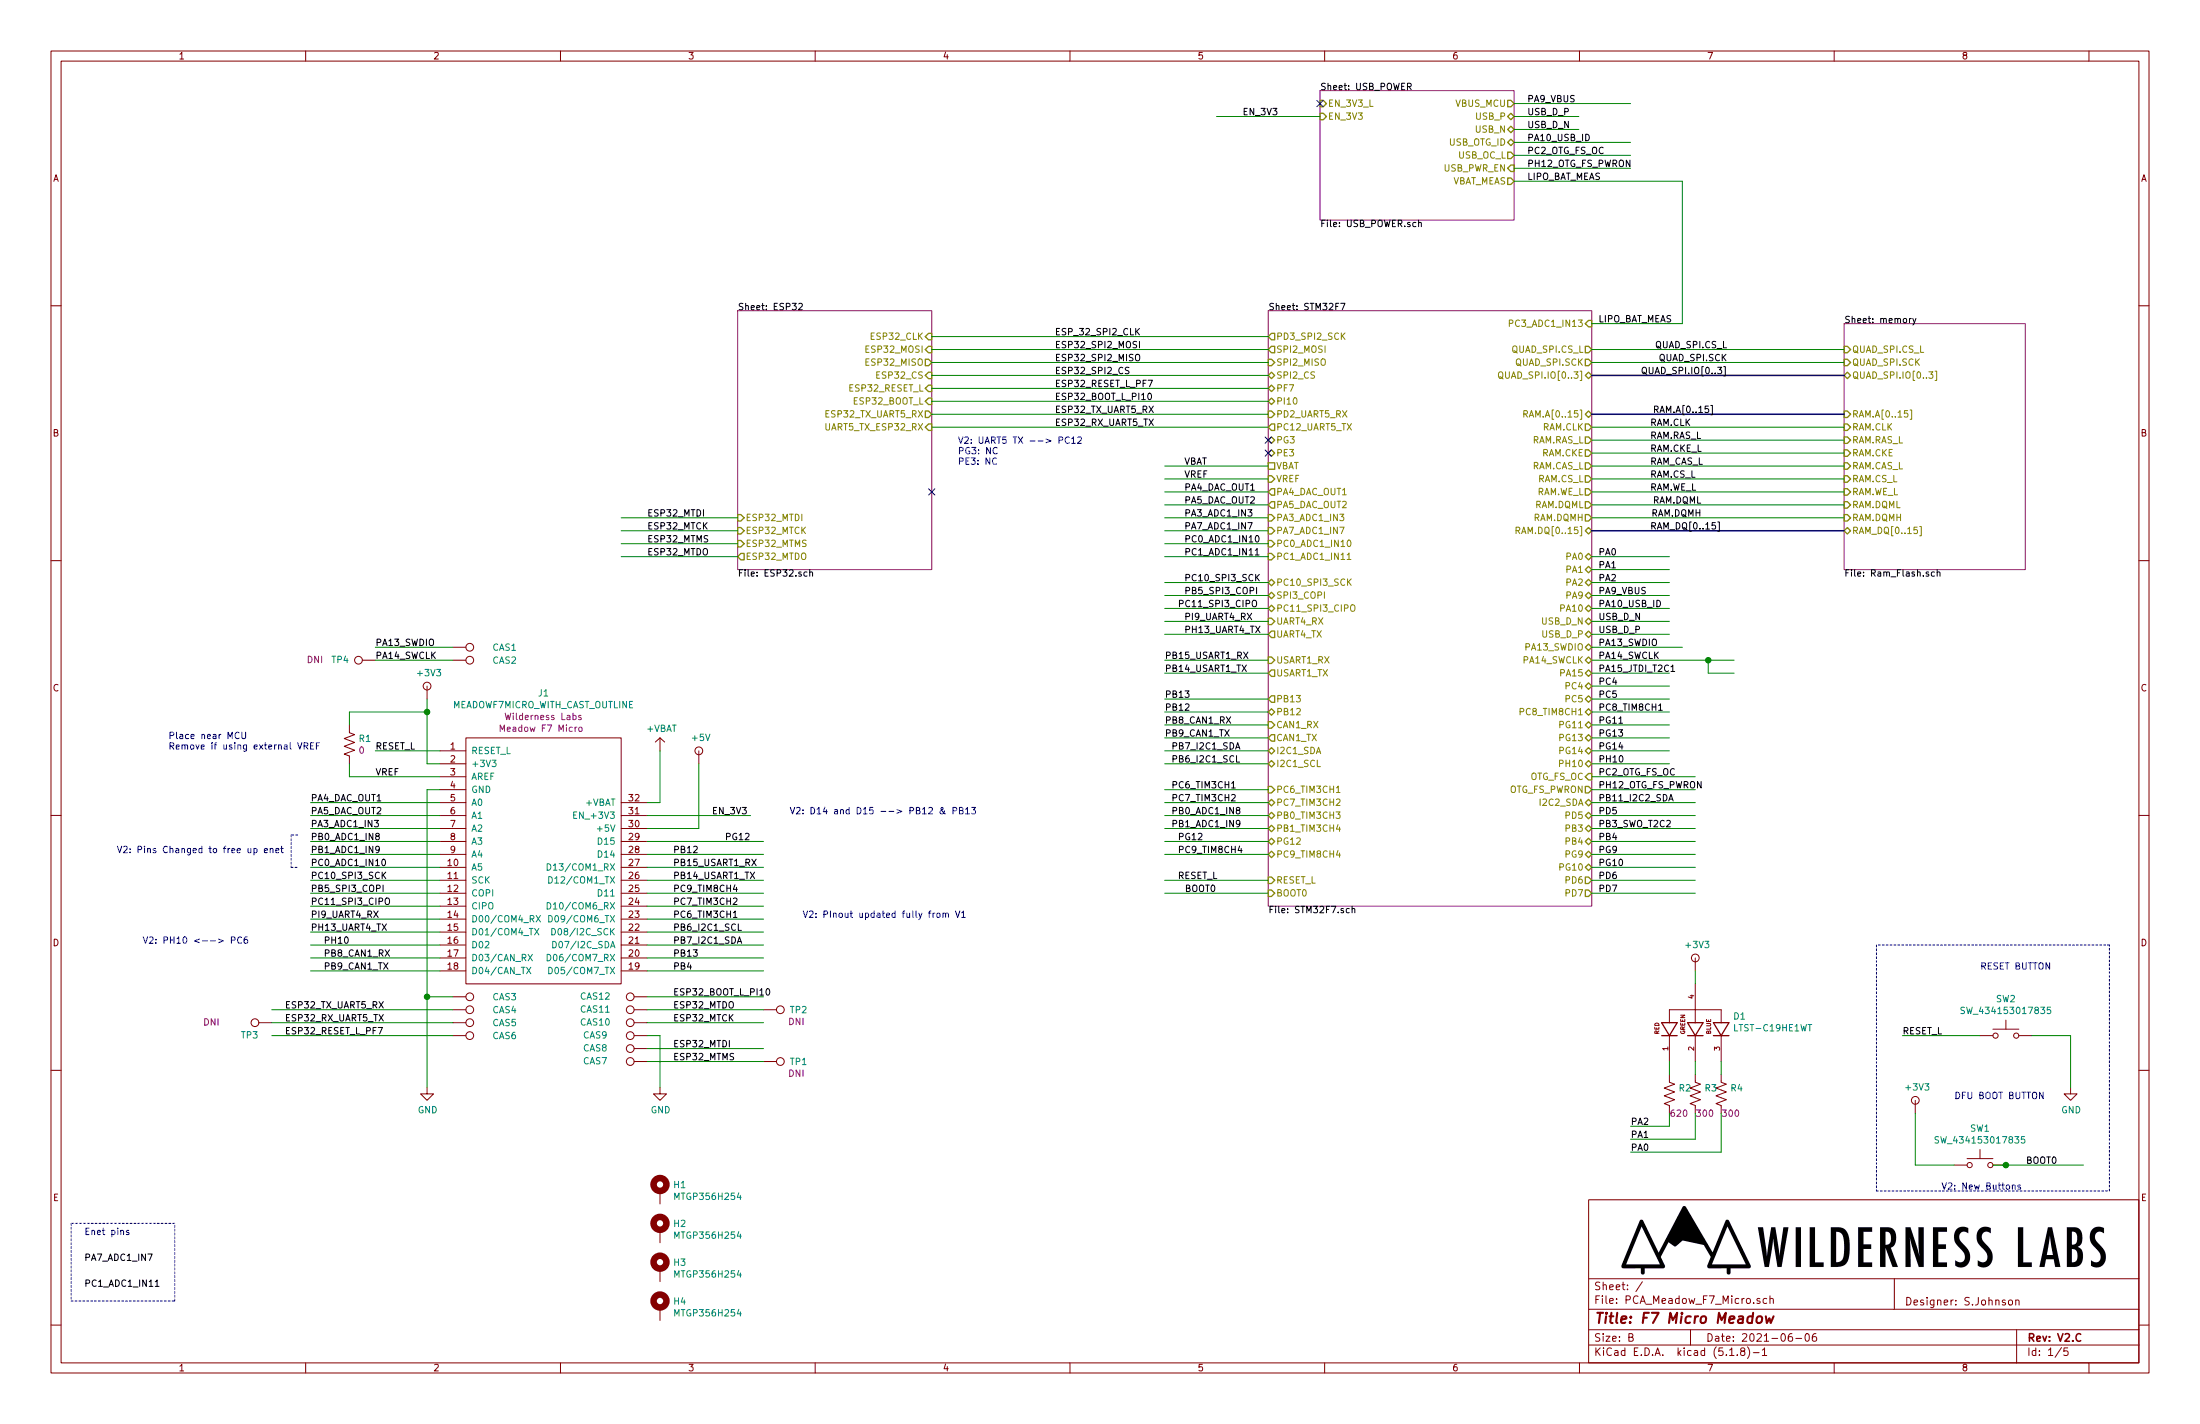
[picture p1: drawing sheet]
EESchema Schematic File Version 4
EELAYER 30 0
EELAYER END
$Descr B 17000 11000
encoding utf-8
Sheet 1 5
Title "F7 Micro Meadow"
Date "2021-06-06"
Rev "V2.C"
Comp ""
Comment1 "S.Johnson"
Comment2 ""
Comment3 ""
Comment4 ""
$EndDescr
Wire Bus Line
	12300 3200 14250 3200
Text Label 13250 3200 2    50   ~ 0
RAM.A[0..15]
Wire Wire Line
	12300 3300 14250 3300
Wire Wire Line
	12300 3500 14250 3500
Wire Wire Line
	12300 3600 14250 3600
Wire Wire Line
	12300 3700 14250 3700
Wire Wire Line
	12300 3800 14250 3800
Text Label 12750 3300 0    50   ~ 0
RAM.CLK
Text Label 12750 3400 0    50   ~ 0
RAM.RAS_L
Text Label 12750 3500 0    50   ~ 0
RAM.CKE_L
Text Label 12750 3600 0    50   ~ 0
RAM_CAS_L
Text Label 12750 3700 0    50   ~ 0
RAM.CS_L
Text Label 12750 3800 0    50   ~ 0
RAM.WE_L
Wire Bus Line
	12300 2900 14250 2900
Wire Wire Line
	12300 2800 14250 2800
Wire Wire Line
	12300 2700 14250 2700
Text Label 13350 2800 2    50   ~ 0
QUAD_SPI.SCK
Text Label 13350 2700 2    50   ~ 0
QUAD_SPI.CS_L
Text Label 13350 2900 2    50   ~ 0
QUAD_SPI.IO[0..3]
Wire Wire Line
	12300 3900 14250 3900
Wire Wire Line
	12300 4000 14250 4000
Text Label 13150 4000 2    50   ~ 0
RAM.DQMH
Text Label 13150 3900 2    50   ~ 0
RAM.DQML
Wire Bus Line
	12300 4100 14250 4100
Text Label 12750 4100 0    50   ~ 0
RAM_DQ[0..15]
Wire Wire Line
	7200 2600 9800 2600
Wire Wire Line
	9800 2700 7200 2700
Wire Wire Line
	9800 2800 7200 2800
Wire Wire Line
	7200 2900 9800 2900
Text Label 8150 2600 0    50   ~ 0
ESP_32_SPI2_CLK
Text Label 8150 2700 0    50   ~ 0
ESP32_SPI2_MOSI
Text Label 8150 2800 0    50   ~ 0
ESP32_SPI2_MISO
Text Label 8150 2900 0    50   ~ 0
ESP32_SPI2_CS
Text Label 8150 3000 0    50   ~ 0
ESP32_RESET_L_PF7
Text Label 8150 3100 0    50   ~ 0
ESP32_BOOT_L_PI10
Text Label 8150 3200 0    50   ~ 0
ESP32_TX_UART5_RX
Text Label 8150 3300 0    50   ~ 0
ESP32_RX_UART5_TX
Wire Wire Line
	9000 3600 9800 3600
Wire Wire Line
	9000 3700 9800 3700
Wire Wire Line
	9000 3800 9800 3800
Wire Wire Line
	9000 3900 9800 3900
Wire Wire Line
	9000 4000 9800 4000
Wire Wire Line
	9000 4100 9800 4100
Wire Wire Line
	9000 4200 9800 4200
Wire Wire Line
	9000 4300 9800 4300
Wire Wire Line
	9000 4500 9800 4500
Wire Wire Line
	9000 4600 9800 4600
Wire Wire Line
	9000 4700 9800 4700
Wire Wire Line
	9000 4800 9800 4800
Wire Wire Line
	9000 4900 9800 4900
Wire Wire Line
	9000 5100 9800 5100
Wire Wire Line
	9000 5200 9800 5200
Wire Wire Line
	9000 5600 9800 5600
Wire Wire Line
	9000 5700 9800 5700
Wire Wire Line
	9000 5800 9800 5800
Wire Wire Line
	9000 5900 9800 5900
Wire Wire Line
	9000 6100 9800 6100
Wire Wire Line
	9000 6200 9800 6200
Wire Wire Line
	9000 6300 9800 6300
Wire Wire Line
	9000 6400 9800 6400
Wire Wire Line
	9000 6500 9800 6500
Wire Wire Line
	9000 6600 9800 6600
Wire Wire Line
	9000 6800 9800 6800
Wire Wire Line
	12300 4300 12900 4300
Wire Wire Line
	12300 4400 12900 4400
Wire Wire Line
	12300 4500 12900 4500
Wire Wire Line
	12300 4600 12900 4600
Wire Wire Line
	12300 4700 12900 4700
Wire Wire Line
	12300 4800 12900 4800
Wire Wire Line
	12300 4900 12900 4900
Wire Wire Line
	12300 5200 12900 5200
Wire Wire Line
	12300 5300 12900 5300
Wire Wire Line
	12300 5400 12900 5400
Wire Wire Line
	12300 5500 12900 5500
Wire Wire Line
	12300 5600 12900 5600
Wire Wire Line
	12300 5700 12900 5700
Wire Wire Line
	12300 5800 12900 5800
Wire Wire Line
	12300 6000 13100 6000
Wire Wire Line
	12300 6100 13100 6100
Wire Wire Line
	12300 6200 13100 6200
Wire Wire Line
	12300 6300 13100 6300
$Sheet
S 14250 2500 1400 1900
U 5D0A6362
F0 "memory" 50
F1 "Ram_Flash.sch" 50
F2 "QUAD_SPI.IO[0..3]" B L 14250 2900 50 
F3 "RAM.A[0..15]" I L 14250 3200 50 
F4 "RAM.CLK" I L 14250 3300 50 
F5 "RAM.CKE" I L 14250 3500 50 
F6 "RAM.CAS_L" I L 14250 3600 50 
F7 "RAM.RAS_L" I L 14250 3400 50 
F8 "RAM.WE_L" I L 14250 3800 50 
F9 "RAM.CS_L" I L 14250 3700 50 
F10 "RAM.DQML" I L 14250 3900 50 
F11 "RAM.DQMH" I L 14250 4000 50 
F12 "QUAD_SPI.SCK" I L 14250 2800 50 
F13 "QUAD_SPI.CS_L" I L 14250 2700 50 
F14 "RAM_DQ[0..15]" B L 14250 4100 50 
$EndSheet
Wire Wire Line
	12300 3400 14250 3400
$Sheet
S 9800 2400 2500 4600
U 5D09BE01
F0 "STM32F7" 50
F1 "STM32F7.sch" 50
F2 "RAM.A[0..15]" B R 12300 3200 50 
F3 "RAM.CLK" O R 12300 3300 50 
F4 "RAM.RAS_L" O R 12300 3400 50 
F5 "RAM.CKE" O R 12300 3500 50 
F6 "RAM.CAS_L" O R 12300 3600 50 
F7 "RAM.CS_L" O R 12300 3700 50 
F8 "RAM.WE_L" O R 12300 3800 50 
F9 "QUAD_SPI.IO[0..3]" B R 12300 2900 50 
F10 "QUAD_SPI.SCK" O R 12300 2800 50 
F11 "QUAD_SPI.CS_L" O R 12300 2700 50 
F12 "RAM.DQMH" O R 12300 4000 50 
F13 "RAM.DQML" O R 12300 3900 50 
F14 "RAM.DQ[0..15]" B R 12300 4100 50 
F15 "VREF" I L 9800 3700 50 
F16 "SPI3_COPI" B L 9800 4600 50 
F17 "I2C1_SCL" B L 9800 5900 50 
F18 "I2C1_SDA" B L 9800 5800 50 
F19 "CAN1_RX" I L 9800 5600 50 
F20 "CAN1_TX" O L 9800 5700 50 
F21 "I2C2_SDA" B R 12300 6200 50 
F22 "PB13" O L 9800 5400 50 
F23 "USART1_TX" O L 9800 5200 50 
F24 "USART1_RX" I L 9800 5100 50 
F25 "PB0_TIM3CH3" B L 9800 6300 50 
F26 "PB1_TIM3CH4" B L 9800 6400 50 
F27 "SPI2_CS" B L 9800 2900 50 
F28 "SPI2_MISO" I L 9800 2800 50 
F29 "SPI2_MOSI" O L 9800 2700 50 
F30 "UART4_RX" I L 9800 4800 50 
F31 "PI10" B L 9800 3100 50 
F32 "OTG_FS_PWRON" O R 12300 6100 50 
F33 "UART4_TX" O L 9800 4900 50 
F34 "PF7" B L 9800 3000 50 
F35 "PC0_ADC1_IN10" I L 9800 4200 50 
F36 "PC1_ADC1_IN11" I L 9800 4300 50 
F37 "OTG_FS_OC" I R 12300 6000 50 
F38 "PC6_TIM3CH1" I L 9800 6100 50 
F39 "PC7_TIM3CH2" B L 9800 6200 50 
F40 "PC8_TIM8CH1" B R 12300 5500 50 
F41 "PC9_TIM8CH4" B L 9800 6600 50 
F42 "PC10_SPI3_SCK" B L 9800 4500 50 
F43 "PC11_SPI3_CIPO" B L 9800 4700 50 
F44 "PD2_UART5_RX" I L 9800 3200 50 
F45 "PD3_SPI2_SCK" O L 9800 2600 50 
F46 "PD5" B R 12300 6300 50 
F47 "PA3_ADC1_IN3" I L 9800 4000 50 
F48 "PA4_DAC_OUT1" O L 9800 3800 50 
F49 "PA7_ADC1_IN7" I L 9800 4100 50 
F50 "PA5_DAC_OUT2" O L 9800 3900 50 
F51 "VBAT" U L 9800 3600 50 
F52 "RESET_L" I L 9800 6800 50 
F53 "PA0" B R 12300 4300 50 
F54 "PA1" B R 12300 4400 50 
F55 "PA2" B R 12300 4500 50 
F56 "PA9" B R 12300 4600 50 
F57 "PA10" B R 12300 4700 50 
F58 "USB_D_N" B R 12300 4800 50 
F59 "USB_D_P" B R 12300 4900 50 
F60 "PA13_SWDIO" B R 12300 5000 50 
F61 "PA14_SWCLK" B R 12300 5100 50 
F62 "PA15" B R 12300 5200 50 
F63 "PC4" B R 12300 5300 50 
F64 "PC5" B R 12300 5400 50 
F65 "PG11" B R 12300 5600 50 
F66 "PG13" B R 12300 5700 50 
F67 "PG14" B R 12300 5800 50 
F68 "PB3" B R 12300 6400 50 
F69 "PB4" B R 12300 6500 50 
F70 "PG10" B R 12300 6700 50 
F71 "PG9" B R 12300 6600 50 
F72 "PD6" O R 12300 6800 50 
F73 "PD7" O R 12300 6900 50 
F74 "BOOT0" I L 9800 6900 50 
F75 "PC3_ADC1_IN13" I R 12300 2500 50 
F76 "PG3" B L 9800 3400 50 
F77 "PE3" B L 9800 3500 50 
F78 "PC12_UART5_TX" O L 9800 3300 50 
F79 "PB12" B L 9800 5500 50 
F80 "PG12" B L 9800 6500 50 
F81 "PH10" B R 12300 5900 50 
$EndSheet
Text Label 9100 6600 0    50   ~ 0
PC9_TIM8CH4
Text Label 9150 3600 0    50   ~ 0
VBAT
Text Label 9150 3700 0    50   ~ 0
VREF
Text Label 9150 3800 0    50   ~ 0
PA4_DAC_OUT1
Text Label 9150 3900 0    50   ~ 0
PA5_DAC_OUT2
Text Label 9150 4000 0    50   ~ 0
PA3_ADC1_IN3
Text Label 9150 4100 0    50   ~ 0
PA7_ADC1_IN7
Text Label 9150 4200 0    50   ~ 0
PC0_ADC1_IN10
Text Label 9150 4300 0    50   ~ 0
PC1_ADC1_IN11
Text Label 9150 4500 0    50   ~ 0
PC10_SPI3_SCK
Text Label 9150 4600 0    50   ~ 0
PB5_SPI3_COPI
Text Label 9100 4700 0    50   ~ 0
PC11_SPI3_CIPO
Text Label 9150 4800 0    50   ~ 0
PI9_UART4_RX
Text Label 9150 4900 0    50   ~ 0
PH13_UART4_TX
Text Label 9000 5100 0    50   ~ 0
PB15_USART1_RX
Text Label 9000 5200 0    50   ~ 0
PB14_USART1_TX
Text Label 9000 5600 0    50   ~ 0
PB8_CAN1_RX
Text Label 9000 5700 0    50   ~ 0
PB9_CAN1_TX
Text Label 9050 6100 0    50   ~ 0
PC6_TIM3CH1
Text Label 9050 6200 0    50   ~ 0
PC7_TIM3CH2
Text Label 9050 6400 0    50   ~ 0
PB1_ADC1_IN9
Text Label 9100 6800 0    50   ~ 0
RESET_L
Text Label 9050 5900 0    50   ~ 0
PB6_I2C1_SCL
Text Label 9050 5800 0    50   ~ 0
PB7_I2C1_SDA
Text Label 12350 4300 0    50   ~ 0
PA0
Text Label 12350 4400 0    50   ~ 0
PA1
Text Label 12350 4500 0    50   ~ 0
PA2
Text Label 12350 4600 0    50   ~ 0
PA9_VBUS
Text Label 12350 4700 0    50   ~ 0
PA10_USB_ID
Text Label 12350 4800 0    50   ~ 0
USB_D_N
Text Label 12350 4900 0    50   ~ 0
USB_D_P
Text Label 12350 5000 0    50   ~ 0
PA13_SWDIO
Text Label 12350 5100 0    50   ~ 0
PA14_SWCLK
Text Label 12350 5200 0    50   ~ 0
PA15_JTDI_T2C1
Text Label 12350 5300 0    50   ~ 0
PC4
Text Label 12350 5400 0    50   ~ 0
PC5
Text Label 12350 5500 0    50   ~ 0
PC8_TIM8CH1
Text Label 12350 5600 0    50   ~ 0
PG11
Text Label 12350 5700 0    50   ~ 0
PG13
Text Label 12350 5800 0    50   ~ 0
PG14
Text Label 12350 6000 0    50   ~ 0
PC2_OTG_FS_OC
Text Label 12350 6100 0    50   ~ 0
PH12_OTG_FS_PWRON
Text Label 12350 6200 0    50   ~ 0
PB11_I2C2_SDA
Text Label 12350 6300 0    50   ~ 0
PD5
Text Label 12350 6500 0    50   ~ 0
PB4
Text Label 12350 6600 0    50   ~ 0
PG9
Text Label 12350 6700 0    50   ~ 0
PG10
Text Label 12350 6800 0    50   ~ 0
PD6
Text Label 12350 6900 0    50   ~ 0
PD7
$Sheet
S 5700 2400 1500 2000
U 5D06E29D
F0 "ESP32" 50
F1 "ESP32.sch" 50
F2 "UART5_TX_ESP32_RX" I R 7200 3300 50 
F3 "ESP32_TX_UART5_RX" O R 7200 3200 50 
F4 "ESP32_MOSI" I R 7200 2700 50 
F5 "ESP32_CLK" I R 7200 2600 50 
F6 "ESP32_MISO" O R 7200 2800 50 
F7 "ESP32_CS" I R 7200 2900 50 
F8 "ESP32_RESET_L" I R 7200 3000 50 
F9 "ESP32_BOOT_L" I R 7200 3100 50 
F10 "ESP32_MTDI" I L 5700 4000 50 
F11 "ESP32_MTCK" I L 5700 4100 50 
F12 "ESP32_MTMS" I L 5700 4200 50 
F13 "ESP32_MTDO" O L 5700 4300 50 
$EndSheet
Wire Wire Line
	5700 4000 4800 4000
Wire Wire Line
	5700 4100 4800 4100
Text Label 5000 4200 0    50   ~ 0
ESP32_MTMS
Text Label 5000 4100 0    50   ~ 0
ESP32_MTCK
Text Label 5000 4000 0    50   ~ 0
ESP32_MTDI
Text Label 5000 4300 0    50   ~ 0
ESP32_MTDO
Wire Wire Line
	9800 6900 9000 6900
Text Label 9400 6900 2    50   ~ 0
BOOT0
Wire Wire Line
	5000 6300 5800 6300
Wire Wire Line
	10200 900  9400 900 
Text Label 9600 900  0    50   ~ 0
EN_3V3
Text Label 5500 6300 0    50   ~ 0
EN_3V3
Wire Wire Line
	5000 6400 5400 6400
Wire Wire Line
	5400 6400 5400 5900
$Comp
L SLJ_Pwr_symbols:+5V #PWR04
U 1 1
P 5400 5900
F 0 "#PWR04" H 5731 5824 50  0001 C CNN
F 1 "+5V" H 5415 6103 50  0000 C CNN
F 2 "" H 5400 5900 50  0001 C CNN
F 3 "" H 5400 5900 50  0001 C CNN
	1    5400 5900
	1    0    0    -1  
$EndComp
Wire Wire Line
	3400 5900 3300 5900
Wire Wire Line
	3300 5900 3300 5500
$Comp
L SLJ_Pwr_symbols:+3V3 #PWR02
U 1 1
P 3300 5400
F 0 "#PWR02" H 3631 5324 50  0001 C CNN
F 1 "+3V3" H 3315 5603 50  0000 C CNN
F 2 "" H 3300 5400 50  0001 C CNN
F 3 "" H 3300 5400 50  0001 C CNN
	1    3300 5400
	1    0    0    -1  
$EndComp
Wire Wire Line
	3400 6000 2700 6000
Text Label 2900 6000 0    50   ~ 0
VREF
$Comp
L SLJ_Resistor_0402:R_0_1%_0402 R1
U 1 1
P 2700 5800
F 0 "R1" H 2768 5896 50  0000 L CNN
F 1 "R_0_1%_0402" H 2685 5207 50  0001 C CNN
F 2 "Resistor_SMD:R_0402_1005Metric" H 2674 5367 50  0001 C CNN
F 3 "~" H 2700 5850 50  0001 C CNN
F 4 "Stackpole Electronics Inc" H 2663 5139 50  0001 C CNN "MF"
F 5 "RMCF0402ZT0R00" H 2658 5276 50  0001 C CNN "PN"
F 6 "0" H 2768 5805 50  0000 L CNN "Res_value"
F 7 "Vishay Dale" H 2700 5800 50  0001 C CNN "MF2"
F 8 "CRCW04020000Z0ED" H 2700 5800 50  0001 C CNN "PN2"
	1    2700 5800
	1    0    0    -1  
$EndComp
Wire Wire Line
	2700 5900 2700 6000
Wire Wire Line
	2700 5600 2700 5500
Wire Wire Line
	2700 5500 3300 5500
Connection ~ 3300 5500
Wire Wire Line
	3300 5500 3300 5400
Text Notes 1300 5800 0    50   ~ 0
Place near MCU\nRemove if using external VREF
Wire Wire Line
	3400 6100 3300 6100
Wire Wire Line
	3300 6100 3300 7700
$Comp
L power:GND #PWR01
U 1 1
P 3300 8400
F 0 "#PWR01" H 3300 8150 50  0001 C CNN
F 1 "GND" H 3305 8227 50  0000 C CNN
F 2 "" H 3300 8400 50  0001 C CNN
F 3 "" H 3300 8400 50  0001 C CNN
	1    3300 8400
	1    0    0    -1  
$EndComp
Wire Wire Line
	3400 7500 2400 7500
Wire Wire Line
	3400 7400 2400 7400
Wire Wire Line
	3400 7300 2400 7300
Wire Wire Line
	3400 7200 2400 7200
Wire Wire Line
	3400 6200 2400 6200
Wire Wire Line
	3400 6300 2400 6300
Wire Wire Line
	3400 6400 2400 6400
Wire Wire Line
	3400 6500 2400 6500
Wire Wire Line
	3400 6600 2400 6600
Wire Wire Line
	3400 6700 2400 6700
Wire Wire Line
	3400 6800 2400 6800
Wire Wire Line
	3400 6900 2400 6900
Wire Wire Line
	3400 7000 2400 7000
Wire Wire Line
	3400 7100 2400 7100
Wire Wire Line
	5000 6500 5900 6500
Wire Wire Line
	5000 6600 5900 6600
Wire Wire Line
	5000 6700 5900 6700
Wire Wire Line
	5000 6800 5900 6800
Wire Wire Line
	5000 6900 5900 6900
Wire Wire Line
	5000 7000 5900 7000
Wire Wire Line
	5000 7100 5900 7100
Wire Wire Line
	5000 7200 5900 7200
Wire Wire Line
	5000 7300 5900 7300
Wire Wire Line
	5000 7400 5900 7400
Wire Wire Line
	5000 7500 5900 7500
Text Label 5200 7000 0    50   ~ 0
PC7_TIM3CH2
Text Label 2400 6500 0    50   ~ 0
PB0_ADC1_IN8
Text Label 5200 7300 0    50   ~ 0
PB7_I2C1_SDA
Text Label 5200 7200 0    50   ~ 0
PB6_I2C1_SCL
Text Label 5200 6900 0    50   ~ 0
PC9_TIM8CH4
Text Label 5200 6800 0    50   ~ 0
PB14_USART1_TX
Text Label 5200 6700 0    50   ~ 0
PB15_USART1_RX
Text Label 2500 7400 0    50   ~ 0
PB8_CAN1_RX
Text Label 2500 7500 0    50   ~ 0
PB9_CAN1_TX
Text Label 5200 7100 0    50   ~ 0
PC6_TIM3CH1
Text Label 2400 6200 0    50   ~ 0
PA4_DAC_OUT1
Text Label 2400 6300 0    50   ~ 0
PA5_DAC_OUT2
Text Label 2400 6400 0    50   ~ 0
PA3_ADC1_IN3
Text Label 650  9750 0    50   ~ 0
PA7_ADC1_IN7
Text Label 2400 6700 0    50   ~ 0
PC0_ADC1_IN10
Text Label 650  9950 0    50   ~ 0
PC1_ADC1_IN11
Text Label 2400 6800 0    50   ~ 0
PC10_SPI3_SCK
Text Label 2400 6900 0    50   ~ 0
PB5_SPI3_COPI
Text Label 2900 5800 0    50   ~ 0
RESET_L
Wire Wire Line
	3400 5800 2900 5800
Text Label 11800 1000 0    50   ~ 0
USB_D_N
Wire Wire Line
	11700 1000 12200 1000
Wire Wire Line
	11700 900  12200 900 
Text Label 2400 7100 0    50   ~ 0
PI9_UART4_RX
Text Label 2400 7200 0    50   ~ 0
PH13_UART4_TX
Text Label 5200 7400 0    50   ~ 0
PB13
Text Label 5200 6600 0    50   ~ 0
PB12
$Comp
L SLJ_Mechanical:SW_434153017835 SW2
U 1 1
P 15500 8000
F 0 "SW2" H 15500 8285 50  0000 C CNN
F 1 "SW_434153017835" H 15500 8194 50  0000 C CNN
F 2 "SLJ_SMT:WURTH_434153017835" H 15500 8200 50  0001 C CNN
F 3 "https://www.we-online.de/katalog/datasheet/434153017835.pdf" H 15500 8200 50  0001 C CNN
F 4 "Würth Elektronik" H 15400 7800 50  0001 C CNN "MF"
F 5 "434153017835" H 15400 7700 50  0001 C CNN "PN"
	1    15500 8000
	1    0    0    -1  
$EndComp
$Comp
L SLJ_Mechanical:SW_434153017835 SW1
U 1 1
P 15300 9000
F 0 "SW1" H 15300 9285 50  0000 C CNN
F 1 "SW_434153017835" H 15300 9194 50  0000 C CNN
F 2 "SLJ_SMT:WURTH_434153017835" H 15300 9200 50  0001 C CNN
F 3 "https://www.we-online.de/katalog/datasheet/434153017835.pdf" H 15300 9200 50  0001 C CNN
F 4 "Würth Elektronik" H 15200 8800 50  0001 C CNN "MF"
F 5 "434153017835" H 15200 8700 50  0001 C CNN "PN"
	1    15300 9000
	1    0    0    -1  
$EndComp
Text Label 14700 8000 0    50   ~ 0
RESET_L
Wire Wire Line
	14700 8000 15300 8000
Wire Wire Line
	15700 8000 16000 8000
Wire Wire Line
	16000 8000 16000 8400
$Comp
L power:GND #PWR07
U 1 1
P 16000 8400
F 0 "#PWR07" H 16000 8150 50  0001 C CNN
F 1 "GND" H 16005 8227 50  0000 C CNN
F 2 "" H 16000 8400 50  0001 C CNN
F 3 "" H 16000 8400 50  0001 C CNN
	1    16000 8400
	1    0    0    -1  
$EndComp
Wire Wire Line
	15100 9000 14800 9000
Wire Wire Line
	14800 9000 14800 8600
$Comp
L SLJ_Pwr_symbols:+3V3 #PWR06
U 1 1
P 14800 8600
F 0 "#PWR06" H 15131 8524 50  0001 C CNN
F 1 "+3V3" H 14815 8803 50  0000 C CNN
F 2 "" H 14800 8600 50  0001 C CNN
F 3 "" H 14800 8600 50  0001 C CNN
	1    14800 8600
	1    0    0    -1  
$EndComp
Wire Wire Line
	15400 9000 15500 9000
Connection ~ 15500 9000
Wire Wire Line
	15500 9000 16100 9000
Text Label 15900 9000 2    50   ~ 0
BOOT0
Text Notes 15300 7500 0    50   ~ 0
RESET BUTTON
Text Notes 15100 8500 0    50   ~ 0
DFU BOOT BUTTON
Wire Notes Line
	14500 7300 14500 9200
Wire Notes Line
	14500 9200 16300 9200
Wire Notes Line
	16300 9200 16300 7300
Wire Notes Line
	16300 7300 14500 7300
Text Label 11800 1300 0    50   ~ 0
PH12_OTG_FS_PWRON
Wire Wire Line
	11700 800  12600 800 
Wire Wire Line
	11700 1100 12600 1100
Wire Wire Line
	11700 1200 12600 1200
Wire Wire Line
	11700 1300 12600 1300
Text Label 11800 1200 0    50   ~ 0
PC2_OTG_FS_OC
Text Label 11800 1100 0    50   ~ 0
PA10_USB_ID
Text Label 11800 800  0    50   ~ 0
PA9_VBUS
Text Label 11800 900  0    50   ~ 0
USB_D_P
NoConn ~ 10200 800 
Text Label 2400 6600 0    50   ~ 0
PB1_ADC1_IN9
Wire Notes Line
	550  10050 1350 10050
Wire Notes Line
	1350 10050 1350 9450
Wire Notes Line
	1350 9450 550  9450
Wire Notes Line
	550  9450 550  10050
Text Notes 650  9550 0    50   ~ 0
Enet pins
Wire Notes Line
	2300 6450 2250 6450
Wire Notes Line
	2250 6450 2250 6700
Wire Notes Line
	2250 6700 2300 6700
Text Notes 900  6600 0    50   ~ 0
V2: Pins Changed to free up enet 
Text Notes 6200 7100 0    50   ~ 0
V2: PInout updated fully from V1
Text Label 9050 6300 0    50   ~ 0
PB0_ADC1_IN8
Text Label 11800 1400 0    50   ~ 0
LIPO_BAT_MEAS
Text Label 12350 2500 0    50   ~ 0
LIPO_BAT_MEAS
Text Label 2400 7000 0    50   ~ 0
PC11_SPI3_CIPO
Text Notes 15000 9200 0    50   ~ 0
V2: New Buttons
$Comp
L SLJ_Pwr_symbols:+3V3 #PWR05
U 1 1
P 13100 7500
F 0 "#PWR05" H 13431 7424 50  0001 C CNN
F 1 "+3V3" H 13115 7703 50  0000 C CNN
F 2 "" H 13100 7500 50  0001 C CNN
F 3 "" H 13100 7500 50  0001 C CNN
	1    13100 7500
	1    0    0    -1  
$EndComp
Text Label 12600 8900 0    50   ~ 0
PA0
Text Label 12600 8800 0    50   ~ 0
PA1
Text Label 12600 8700 0    50   ~ 0
PA2
Text Label 12350 6400 0    50   ~ 0
PB3_SWO_T2C2
Wire Wire Line
	12300 6900 13100 6900
Wire Wire Line
	12300 6800 13100 6800
Wire Wire Line
	12300 6700 13100 6700
Wire Wire Line
	12300 6600 13100 6600
Wire Wire Line
	12300 6500 13100 6500
Wire Wire Line
	12300 6400 13100 6400
$Comp
L SLJ_DIODES:LTST-C19HE1WT D1
U 1 1
P 13100 8000
F 0 "D1" V 13246 7710 50  0000 R CNN
F 1 "LTST-C19HE1WT" V 13155 7710 50  0000 R CNN
F 2 "SLJ_SMT:LED_LTST-C19HE1WT" H 13100 8000 50  0001 L BNN
F 3 "https://optoelectronics.liteon.com/upload/download/DS22-2008-0044/LTST-C19HE1WT.pdf" H 13100 8000 50  0001 L BNN
F 4 "LTST-C19HE1WT" H 13100 8000 50  0001 L BNN "PN"
F 5 "Lite-On Inc." H 13100 8000 50  0001 L BNN "MF"
F 6 "0606 Lite-On" H 13100 8000 50  0001 L BNN "PACKAGE"
F 7 "0.45mm" H 13100 8000 50  0001 L BNN "MAXIMUM_PACKAGE_HEIGHT"
	1    13100 8000
	0    -1   -1   0   
$EndComp
Wire Wire Line
	13100 7500 13100 7600
$Comp
L SLJ_Resistor_0201:R_300_1%_0201 R4
U 1 1
P 13300 8500
F 0 "R4" H 13368 8596 50  0000 L CNN
F 1 "R_300_1%_0201" H 13285 7907 50  0001 C CNN
F 2 "SLJ_SMT:R_0201" H 13274 8067 50  0001 C CNN
F 3 "~" H 13300 8550 50  0001 C CNN
F 4 "Yageo" H 13263 7839 50  0001 C CNN "MF"
F 5 "RC0201FR-07300RL" H 13258 7976 50  0001 C CNN "PN"
F 6 "300" H 13300 8400 50  0000 L CNN "Res_value"
F 7 "Panasonic Electronic Components" H 13300 8500 50  0001 C CNN "MF2"
F 8 "ERJ-1GEF3000C" H 13368 8459 50  0001 L CNN "PN2"
	1    13300 8500
	1    0    0    -1  
$EndComp
$Comp
L SLJ_Resistor_0201:R_300_1%_0201 R3
U 1 1
P 13100 8500
F 0 "R3" H 13168 8596 50  0000 L CNN
F 1 "R_300_1%_0201" H 13085 7907 50  0001 C CNN
F 2 "SLJ_SMT:R_0201" H 13074 8067 50  0001 C CNN
F 3 "~" H 13100 8550 50  0001 C CNN
F 4 "Yageo" H 13063 7839 50  0001 C CNN "MF"
F 5 "RC0201FR-07300RL" H 13058 7976 50  0001 C CNN "PN"
F 6 "300" H 13100 8400 50  0000 L CNN "Res_value"
F 7 "Panasonic Electronic Components" H 13100 8500 50  0001 C CNN "MF2"
F 8 "ERJ-1GEF3000C" H 13168 8459 50  0001 L CNN "PN2"
	1    13100 8500
	1    0    0    -1  
$EndComp
Wire Wire Line
	13100 8300 13100 8200
Wire Wire Line
	13300 8200 13300 8300
Wire Wire Line
	13100 8600 13100 8800
Wire Wire Line
	13100 8800 12600 8800
Wire Wire Line
	13300 8600 13300 8900
Wire Wire Line
	13300 8900 12600 8900
$Comp
L SLJ_Resistor_0201:R_620_1%_0201 R2
U 1 1
P 12900 8500
F 0 "R2" H 12968 8596 50  0000 L CNN
F 1 "R_620_1%_0201" H 12885 7907 50  0001 C CNN
F 2 "SLJ_SMT:R_0201" H 12874 8067 50  0001 C CNN
F 3 "~" H 12900 8550 50  0001 C CNN
F 4 "Yageo" H 12863 7839 50  0001 C CNN "MF"
F 5 "RC0201FR-07620RL" H 12858 7976 50  0001 C CNN "PN"
F 6 "620" H 12900 8400 50  0000 L CNN "Res_value"
F 7 "Panasonic Electronic Components" H 12900 8500 50  0001 C CNN "MF2"
F 8 "ERJ-1GNF6200C" H 12968 8459 50  0001 L CNN "PN2"
	1    12900 8500
	1    0    0    -1  
$EndComp
Wire Wire Line
	12900 8600 12900 8700
Wire Wire Line
	12900 8700 12600 8700
Wire Wire Line
	12900 8300 12900 8200
NoConn ~ 9800 3400
NoConn ~ 9800 3500
Wire Wire Line
	9800 5400 9000 5400
Wire Wire Line
	9800 5500 9000 5500
Text Label 9000 5400 0    50   ~ 0
PB13
Text Label 9000 5500 0    50   ~ 0
PB12
Text Notes 7400 3600 0    50   ~ 0
V2: UART5 TX --> PC12\nPG3: NC\nPE3: NC
Text Notes 6100 6300 0    50   ~ 0
V2: D14 and D15 --> PB12 & PB13
Text Notes 1100 7300 0    50   ~ 0
V2: PH10 <--> PC6
Wire Wire Line
	12300 5000 13000 5000
Wire Wire Line
	12300 5100 13200 5100
$Comp
L SLJ_Mechanical:CAST_0.6X0.8MM CAS8
U 1 1
P 5000 8100
F 0 "CAS8" V 5000 8500 50  0000 C CNN
F 1 "CAST_0.6X0.8MM" V 5104 8172 50  0001 C CNN
F 2 "SLJ_Mechanical:CAST_SQ_0.6X0.8MM" H 5200 8100 50  0001 C CNN
F 3 "~" H 5200 8100 50  0001 C CNN
F 4 "DNI" H 5100 8000 50  0001 C CNN "DNI"
	1    5000 8100
	0    -1   -1   0   
$EndComp
$Comp
L SLJ_Mechanical:CAST_0.6X0.8MM CAS10
U 1 1
P 5000 7900
F 0 "CAS10" V 5000 8300 50  0000 C CNN
F 1 "CAST_0.6X0.8MM" V 5104 7972 50  0001 C CNN
F 2 "SLJ_Mechanical:CAST_SQ_0.6X0.8MM" H 5200 7900 50  0001 C CNN
F 3 "~" H 5200 7900 50  0001 C CNN
F 4 "DNI" H 5100 7800 50  0001 C CNN "DNI"
	1    5000 7900
	0    -1   -1   0   
$EndComp
$Comp
L SLJ_Mechanical:CAST_0.6X0.8MM CAS7
U 1 1
P 5000 8200
F 0 "CAS7" V 5000 8600 50  0000 C CNN
F 1 "CAST_0.6X0.8MM" V 5104 8272 50  0001 C CNN
F 2 "SLJ_Mechanical:CAST_SQ_0.6X0.8MM" H 5200 8200 50  0001 C CNN
F 3 "~" H 5200 8200 50  0001 C CNN
F 4 "DNI" H 5100 8100 50  0001 C CNN "DNI"
	1    5000 8200
	0    -1   -1   0   
$EndComp
$Comp
L SLJ_Mechanical:CAST_0.6X0.8MM CAS11
U 1 1
P 5000 7800
F 0 "CAS11" V 5000 8200 50  0000 C CNN
F 1 "CAST_0.6X0.8MM" V 5104 7872 50  0001 C CNN
F 2 "SLJ_Mechanical:CAST_SQ_0.6X0.8MM" H 5200 7800 50  0001 C CNN
F 3 "~" H 5200 7800 50  0001 C CNN
F 4 "DNI" H 5100 7700 50  0001 C CNN "DNI"
	1    5000 7800
	0    -1   -1   0   
$EndComp
$Comp
L SLJ_Mechanical:CAST_0.6X0.8MM CAS1
U 1 1
P 3500 5000
F 0 "CAS1" V 3500 5400 50  0000 C CNN
F 1 "CAST_0.6X0.8MM" V 3604 5072 50  0001 C CNN
F 2 "SLJ_Mechanical:CAST_SQ_0.6X0.8MM" H 3700 5000 50  0001 C CNN
F 3 "~" H 3700 5000 50  0001 C CNN
F 4 "DNI" H 3600 4900 50  0001 C CNN "DNI"
	1    3500 5000
	0    1    1    0   
$EndComp
$Comp
L SLJ_Mechanical:CAST_0.6X0.8MM CAS2
U 1 1
P 3500 5100
F 0 "CAS2" V 3500 5500 50  0000 C CNN
F 1 "CAST_0.6X0.8MM" V 3604 5172 50  0001 C CNN
F 2 "SLJ_Mechanical:CAST_SQ_0.6X0.8MM" H 3700 5100 50  0001 C CNN
F 3 "~" H 3700 5100 50  0001 C CNN
F 4 "DNI" H 3600 5000 50  0001 C CNN "DNI"
	1    3500 5100
	0    1    1    0   
$EndComp
$Comp
L SLJ_Mechanical:CAST_0.6X0.8MM CAS6
U 1 1
P 3500 8000
F 0 "CAS6" V 3500 8400 50  0000 C CNN
F 1 "CAST_0.6X0.8MM" V 3604 8072 50  0001 C CNN
F 2 "SLJ_Mechanical:CAST_SQ_0.6X0.8MM" H 3700 8000 50  0001 C CNN
F 3 "~" H 3700 8000 50  0001 C CNN
F 4 "DNI" H 3600 7900 50  0001 C CNN "DNI"
	1    3500 8000
	0    1    1    0   
$EndComp
$Comp
L SLJ_Mechanical:CAST_0.6X0.8MM CAS12
U 1 1
P 5000 7700
F 0 "CAS12" V 5000 8100 50  0000 C CNN
F 1 "CAST_0.6X0.8MM" V 5104 7772 50  0001 C CNN
F 2 "SLJ_Mechanical:CAST_SQ_0.6X0.8MM" H 5200 7700 50  0001 C CNN
F 3 "~" H 5200 7700 50  0001 C CNN
F 4 "DNI" H 5100 7600 50  0001 C CNN "DNI"
	1    5000 7700
	0    -1   -1   0   
$EndComp
$Comp
L SLJ_Mechanical:CAST_0.6X0.8MM CAS4
U 1 1
P 3500 7800
F 0 "CAS4" V 3500 8200 50  0000 C CNN
F 1 "CAST_0.6X0.8MM" V 3604 7872 50  0001 C CNN
F 2 "SLJ_Mechanical:CAST_SQ_0.6X0.8MM" H 3700 7800 50  0001 C CNN
F 3 "~" H 3700 7800 50  0001 C CNN
F 4 "DNI" H 3600 7700 50  0001 C CNN "DNI"
	1    3500 7800
	0    1    1    0   
$EndComp
$Comp
L SLJ_Mechanical:CAST_0.6X0.8MM CAS5
U 1 1
P 3500 7900
F 0 "CAS5" V 3500 8300 50  0000 C CNN
F 1 "CAST_0.6X0.8MM" V 3604 7972 50  0001 C CNN
F 2 "SLJ_Mechanical:CAST_SQ_0.6X0.8MM" H 3700 7900 50  0001 C CNN
F 3 "~" H 3700 7900 50  0001 C CNN
F 4 "DNI" H 3600 7800 50  0001 C CNN "DNI"
	1    3500 7900
	0    1    1    0   
$EndComp
$Comp
L SLJ_Mechanical:CAST_0.6X0.8MM CAS9
U 1 1
P 5000 8000
F 0 "CAS9" V 5000 8400 50  0000 C CNN
F 1 "CAST_0.6X0.8MM" V 5104 8072 50  0001 C CNN
F 2 "SLJ_Mechanical:CAST_SQ_0.6X0.8MM" H 5200 8000 50  0001 C CNN
F 3 "~" H 5200 8000 50  0001 C CNN
F 4 "DNI" H 5100 7900 50  0001 C CNN "DNI"
	1    5000 8000
	0    -1   -1   0   
$EndComp
$Comp
L SLJ_Mechanical:CAST_0.6X0.8MM CAS3
U 1 1
P 3500 7700
F 0 "CAS3" V 3500 8100 50  0000 C CNN
F 1 "CAST_0.6X0.8MM" V 3604 7772 50  0001 C CNN
F 2 "SLJ_Mechanical:CAST_SQ_0.6X0.8MM" H 3700 7700 50  0001 C CNN
F 3 "~" H 3700 7700 50  0001 C CNN
F 4 "DNI" H 3600 7600 50  0001 C CNN "DNI"
	1    3500 7700
	0    1    1    0   
$EndComp
$Comp
L SLJ_Mechanical:MTGP356H254 H1
U 1 1
P 5100 9200
F 0 "H1" H 5200 9249 50  0000 L CNN
F 1 "MTGP356H254" H 5200 9158 50  0000 L CNN
F 2 "SLJ_Mechanical:MTGP356H254" H 5100 9200 50  0001 C CNN
F 3 "~" H 5100 9200 50  0001 C CNN
	1    5100 9200
	1    0    0    -1  
$EndComp
$Comp
L SLJ_Mechanical:MTGP356H254 H2
U 1 1
P 5100 9500
F 0 "H2" H 5200 9549 50  0000 L CNN
F 1 "MTGP356H254" H 5200 9458 50  0000 L CNN
F 2 "SLJ_Mechanical:MTGP356H254" H 5100 9500 50  0001 C CNN
F 3 "~" H 5100 9500 50  0001 C CNN
	1    5100 9500
	1    0    0    -1  
$EndComp
$Comp
L SLJ_Mechanical:MTGP356H254 H3
U 1 1
P 5100 9800
F 0 "H3" H 5200 9849 50  0000 L CNN
F 1 "MTGP356H254" H 5200 9758 50  0000 L CNN
F 2 "SLJ_Mechanical:MTGP356H254" H 5100 9800 50  0001 C CNN
F 3 "~" H 5100 9800 50  0001 C CNN
	1    5100 9800
	1    0    0    -1  
$EndComp
$Comp
L SLJ_Mechanical:MTGP356H254 H4
U 1 1
P 5100 10100
F 0 "H4" H 5200 10149 50  0000 L CNN
F 1 "MTGP356H254" H 5200 10058 50  0000 L CNN
F 2 "SLJ_Mechanical:MTGP356H254" H 5100 10100 50  0001 C CNN
F 3 "~" H 5100 10100 50  0001 C CNN
	1    5100 10100
	1    0    0    -1  
$EndComp
$Comp
L SLJ_Mechanical:MEADOWF7MICRO_WITH_CAST_OUTLINE J1
U 1 1
P 3400 6000
F 0 "J1" H 4200 6647 50  0000 C CNN
F 1 "MEADOWF7MICRO_WITH_CAST_OUTLINE" H 4200 6556 50  0000 C CNN
F 2 "SLJ_Mechanical:MeadowF7Micro_w_cast" H 4000 4000 50  0001 C CNN
F 3 "https://store.wildernesslabs.co/collections/frontpage/products/meadow-f7" H 4000 4000 50  0001 C CNN
F 4 "Wilderness Labs" H 4200 6465 50  0000 C CNN "MF"
F 5 "Meadow F7 Micro " H 4200 6374 50  0000 C CNN "PN"
	1    3400 6000
	1    0    0    -1  
$EndComp
Wire Wire Line
	5100 5800 5100 6200
Wire Wire Line
	5100 6200 5000 6200
$Comp
L SLJ_Pwr_symbols_Source:+VBAT #PWR03
U 1 1
P 5100 5800
F 0 "#PWR03" H 5431 5724 50  0001 C CNN
F 1 "+VBAT" H 5112 5973 50  0000 C CNN
F 2 "" H 5100 5800 50  0001 C CNN
F 3 "" H 5100 5800 50  0001 C CNN
	1    5100 5800
	1    0    0    -1  
$EndComp
$Comp
L SLJ_Mechanical:TestPoint_SMT_25mil TP4
U 1 1
P 2900 5100
F 0 "TP4" V 2900 5300 50  0000 L CNN
F 1 "TestPoint_SMT_25mil" V 2900 5900 50  0001 L CNN
F 2 "SLJ_Mechanical:PAD_RD_0.63" H 3100 5100 50  0001 C CNN
F 3 "~" H 3100 5100 50  0001 C CNN
F 4 "DNI" V 2900 5500 50  0000 L CNN "DNI"
	1    2900 5100
	0    -1   -1   0   
$EndComp
Wire Wire Line
	13200 5100 13200 5200
Wire Wire Line
	13200 5200 13400 5200
Connection ~ 13200 5100
Wire Wire Line
	13200 5100 13400 5100
$Comp
L SLJ_Mechanical:TestPoint_SMT_25mil TP3
U 1 1
P 2100 7900
F 0 "TP3" V 2000 8000 50  0000 L CNN
F 1 "TestPoint_SMT_25mil" V 2100 8700 50  0001 L CNN
F 2 "SLJ_Mechanical:PAD_RD_0.63" H 2300 7900 50  0001 C CNN
F 3 "~" H 2300 7900 50  0001 C CNN
F 4 "DNI" V 2100 8300 50  0000 L CNN "DNI"
	1    2100 7900
	0    -1   -1   0   
$EndComp
$Comp
L SLJ_Mechanical:TestPoint_SMT_25mil TP2
U 1 1
P 5900 7800
F 0 "TP2" V 5900 8000 50  0000 L CNN
F 1 "TestPoint_SMT_25mil" V 5900 8600 50  0001 L CNN
F 2 "SLJ_Mechanical:PAD_RD_0.63" H 6100 7800 50  0001 C CNN
F 3 "~" H 6100 7800 50  0001 C CNN
F 4 "DNI" V 5991 7988 50  0000 L CNN "DNI"
	1    5900 7800
	0    1    1    0   
$EndComp
$Comp
L SLJ_Mechanical:TestPoint_SMT_25mil TP1
U 1 1
P 5900 8200
F 0 "TP1" V 5900 8400 50  0000 L CNN
F 1 "TestPoint_SMT_25mil" V 5900 9000 50  0001 L CNN
F 2 "SLJ_Mechanical:PAD_RD_0.63" H 6100 8200 50  0001 C CNN
F 3 "~" H 6100 8200 50  0001 C CNN
F 4 "DNI" V 5991 8388 50  0000 L CNN "DNI"
	1    5900 8200
	0    1    1    0   
$EndComp
Text Label 2900 5000 0    50   ~ 0
PA13_SWDIO
Wire Wire Line
	3500 5000 2900 5000
Text Label 2900 5100 0    50   ~ 0
PA14_SWCLK
Wire Wire Line
	2900 5100 3500 5100
Text Label 2200 7800 0    50   ~ 0
ESP32_TX_UART5_RX
Wire Wire Line
	7200 3200 9800 3200
Text Label 2200 7900 0    50   ~ 0
ESP32_RX_UART5_TX
Connection ~ 3300 7700
Text Label 2200 8000 0    50   ~ 0
ESP32_RESET_L_PF7
Text Label 5200 7700 0    50   ~ 0
ESP32_BOOT_L_PI10
Wire Wire Line
	5000 7700 5900 7700
Text Label 5200 7800 0    50   ~ 0
ESP32_MTDO
Text Label 5200 7900 0    50   ~ 0
ESP32_MTCK
Text Label 5200 8100 0    50   ~ 0
ESP32_MTDI
Text Label 5200 8200 0    50   ~ 0
ESP32_MTMS
Wire Wire Line
	5000 7800 5900 7800
Wire Wire Line
	5000 7900 5900 7900
Wire Wire Line
	5000 8100 5900 8100
Wire Wire Line
	5000 8200 5900 8200
Wire Wire Line
	5000 8000 5100 8000
$Comp
L power:GND #PWR0101
U 1 1
P 5100 8400
F 0 "#PWR0101" H 5100 8150 50  0001 C CNN
F 1 "GND" H 5105 8227 50  0000 C CNN
F 2 "" H 5100 8400 50  0001 C CNN
F 3 "" H 5100 8400 50  0001 C CNN
	1    5100 8400
	1    0    0    -1  
$EndComp
Wire Wire Line
	5100 8000 5100 8400
Wire Wire Line
	2100 8000 3500 8000
Wire Wire Line
	2100 7800 3500 7800
Wire Wire Line
	3300 7700 3500 7700
Wire Wire Line
	2100 7900 3500 7900
Wire Wire Line
	3300 7700 3300 8400
Wire Wire Line
	4800 4300 5700 4300
Wire Wire Line
	4800 4200 5700 4200
Wire Wire Line
	7200 3000 9800 3000
Wire Wire Line
	7200 3100 9800 3100
Wire Wire Line
	7200 3300 9800 3300
NoConn ~ 7200 3800
$Sheet
S 10200 700  1500 1000
U 5FF6CAF7
F0 "USB_POWER" 50
F1 "USB_POWER.sch" 50
F2 "VBUS_MCU" O R 11700 800 50 
F3 "EN_3V3_L" I L 10200 800 50 
F4 "USB_P" B R 11700 900 50 
F5 "USB_N" B R 11700 1000 50 
F6 "USB_OTG_ID" B R 11700 1100 50 
F7 "USB_OC_L" O R 11700 1200 50 
F8 "USB_PWR_EN" I R 11700 1300 50 
F9 "EN_3V3" I L 10200 900 50 
F10 "VBAT_MEAS" O R 11700 1400 50 
$EndSheet
Wire Wire Line
	11700 1400 13000 1400
Wire Wire Line
	13000 1400 13000 2500
Wire Wire Line
	13000 2500 12300 2500
Text Label 9100 6500 0    50   ~ 0
PG12
Text Label 5600 6500 0    50   ~ 0
PG12
Wire Wire Line
	12300 5900 12900 5900
Text Label 12350 5900 0    50   ~ 0
PH10
Text Label 2500 7300 0    50   ~ 0
PH10
Text Label 5200 7500 0    50   ~ 0
PB4
$EndSCHEMATC
